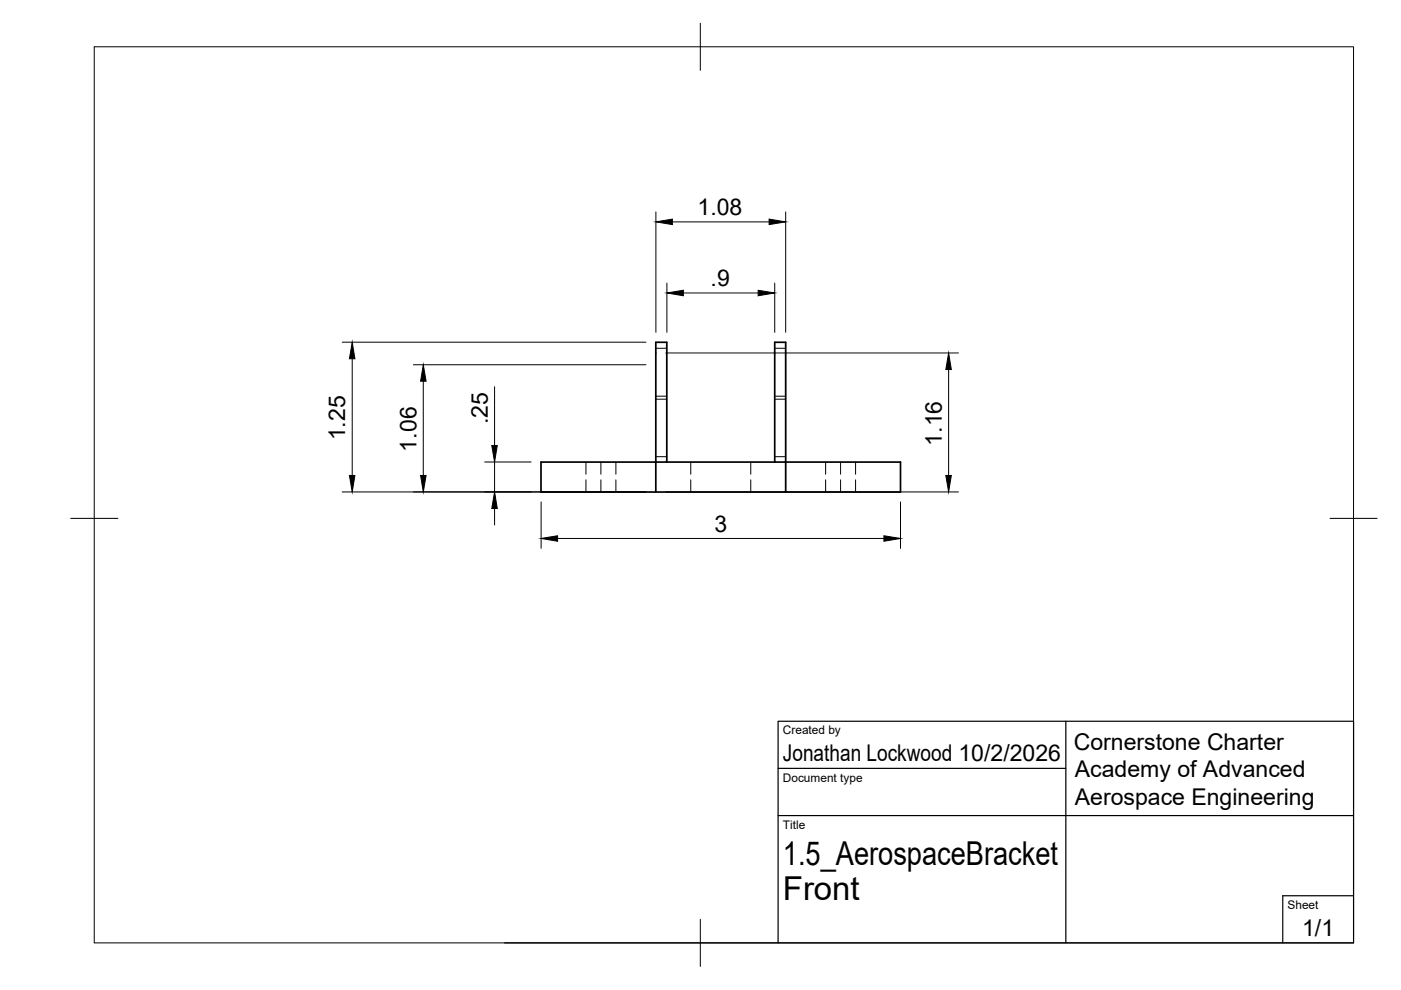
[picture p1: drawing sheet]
<svg xmlns="http://www.w3.org/2000/svg" width="297mm" height="210mm" viewBox="0 0 297 210" stroke-linecap="round" stroke-linejoin="round" font-family="sans-serif">
<!-- layer: Hidden -->
<g fill="none" stroke="#000" stroke-width=".21">
<path d="M139 73.8h2.4M164.3 73.8h2.3M124.2 98v2.6M127.4 98v2.6M130.6 98v2.6M139 84h2.4M139 96.8h2.4M139 84.6h2.4M146.5 98v2.6M159.2 98v2.6M164.3 84h2.3M164.3 96.8h2.3"/>
<path d="M164.3 84.6h2.3M175 98v2.6M178.2 98v2.6M181.4 98v2.6M124.2 101.7v2.6M127.4 101.7v2.6M130.6 101.7v2.6M146.5 101.7v2.6M159.2 101.7v2.6M175 101.7v2.6M178.2 101.7v2.6M181.4 101.7v2.6"/>
</g>
<!-- layer: Visible -->
<path d="M139 72.6h2.4v25.4h-2.4zM164.3 72.6h2.3v25.4h-2.3zM141.4 98h22.9M139 104.3h-24.3v-6.3h24.3v6.3h27.6v-6.3h24.3v6.3h-24.3" fill="none" stroke="#000" stroke-width=".36"/>
<!-- layer: BORDER -->
<path d="M20 9.9h267v190h-267zM148.5 4.9v10M15 109.9h10M282 109.9h10M148.5 194.9v10" fill="none" stroke="#000" stroke-width=".21"/>
<!-- layer: TITLEBLOCK -->
<path d="M226 152.9v47M165 172.9h122M165 162.9h61M107 199.9h180v-47h-122v47M287 189.9h-15v10" fill="none" stroke="#000" stroke-width=".25"/>
<!-- layer: FD_Dimensions -->
<g fill="none" stroke="#000" stroke-width=".21">
<path d="M139.1 44.9v25.6M142.6 47h20.5M166.6 44.9v25.6M72.6 72.6h64.3M74.7 76.1v24.7M87.7 77.3h49.2M141.2 74.8h62M141.4 60v10.5M144.9 62.1h15.8M164.3 60v10.5M201.1 78.4v22.4M89.7 80.8v20"/>
<path d="M102.8 98h9.8M104.9 82v12.5M104.9 98v6.3M72.6 104.3h64.3M104.9 107.8v3.5M114.7 106.4v9.9M118.2 114.2h69.2M141.2 104.3h62M190.9 106.4v9.9"/>
</g>
<g fill="#000" stroke="#000" stroke-width=".21">
<path d="M139.1 47l3.5-.5v1.1zM163.1 46.5l3.5 .5-3.5 .6zM74.7 72.6l.5 3.5h-1.1zM141.4 62.1l3.5-.6v1.2zM160.7 61.5l3.6 .6-3.6 .6zM201.1 74.8l.6 3.6h-1.2zM89.7 77.3l.6 3.5h-1.1zM104.3 94.5h1.1l-.5 3.5zM74.1 100.8h1.1l-.5 3.5zM89.2 100.8h1.1l-.6 3.5zM104.9 104.3l.5 3.5h-1.1zM114.7 114.2l3.5-.6v1.2z"/>
<path d="M187.4 113.6l3.5 .6-3.5 .6zM200.5 100.8h1.2l-.6 3.5z"/>
</g>
<g font-size="7">
<text x="166" y="183.4">1.5_AerospaceBracket</text>
<text x="166" y="190.9">Front</text>
</g>
<g font-size="4.9">
<text x="147.9" y="45.6">1.08</text>
<text x="150.7" y="60.7">.9</text>
<text x="103.4" y="90" transform="rotate(-90 103.4 90)">.25</text>
<text x="73.2" y="93.4" transform="rotate(-90 73.2 93.4)">1.25</text>
<text x="88.3" y="95.7" transform="rotate(-90 88.3 95.7)">1.06</text>
<text x="199.7" y="94.5" transform="rotate(-90 199.7 94.5)">1.16</text>
<text x="151.5" y="112.7">3</text>
<text x="166" y="161.4">Jonathan Lockwood 10/2/2026</text>
<text x="227.6" y="159">Cornerstone Charter</text>
<text x="227.9" y="164.8">Academy of Advanced</text>
<text x="227.9" y="170.7">Aerospace Engineering</text>
<text x="276.1" y="198.6">1/1</text>
</g>
<g font-size="2.5">
<text x="166" y="155.7">Created by</text>
<text x="166" y="165.7">Document type</text>
<text x="166" y="175.7">Title</text>
<text x="273" y="192.7">Sheet</text>
</g>
</svg>
